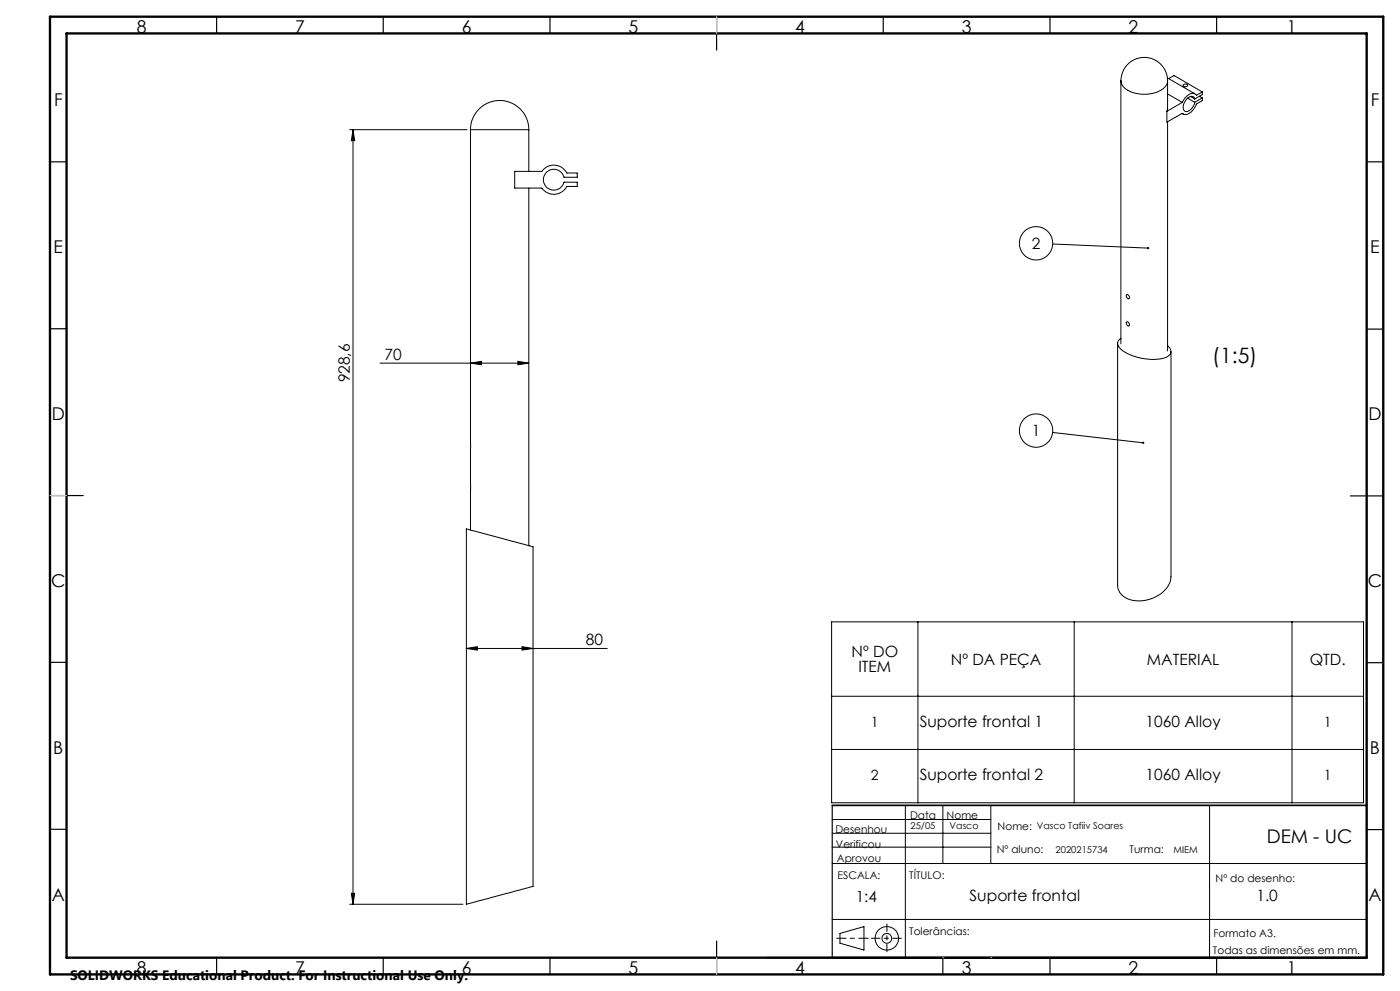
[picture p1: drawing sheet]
<svg xmlns="http://www.w3.org/2000/svg" width="420mm" height="297mm" viewBox="0 0 420 297" stroke-linecap="round" stroke-linejoin="round" font-family="sans-serif">
<g fill="none" stroke="#000" stroke-width=".3">
<path d="M104.9 38.9h35.3M105.9 38.9l.5 3.3h-1zM105.9 38.9v232.1M141.1 38.9a8.7 8.7 0 0 1 8.8-8.8 8.7 8.7 0 0 1 8.7 8.8M141.1 38.9v120M141.1 38.9h17.5M158.6 38.9v12.5M336.3 24.2a7 7 0 0 1 7-7 7 7 0 0 1 7 7M336.3 24.2a4.8 4.8 0 0 0 4.4 3.8 9.6 9.6 0 0 0 8.9-2.1l.5-.8 .2-.9M336.3 24.2v78.8M350.1 33.4v3.2l4.6-2.6M350.2 23.4l8.3 4.7"/>
<path d="M350.3 24.2v8.3l-.2 .9M350.3 36.5v68.7M350.3 28.1l4.4 2.6M350.6 23.6l1.6-1 8.5 4.9M354.6 34l.4 .2M354.7 30.7l-4.6 2.7M355 25.4a.61 .61 0 0 1 .8-.3 .61 .61 0 0 1 .3 .8 .65 .65 0 0 1-.7 .1 .65 .65 0 0 1-.4-.6zM356.3 29.4l2.1 1.3M357.2 28.9l1.2 .8M358.4 29.7a1.15 1.15 0 0 0-.9-.9 1.15 1.15 0 0 0-1.2 .5 2.99 2.99 0 0 0-.9 3.9 2.07 2.07 0 0 0 2.6-1.4l.4-1.1M359.8 28.9l.9 .4M360.7 29.3v.9l-1.8 1a3.8 3.8 0 0 1-3.7 3.1l-.5-.3"/>
<path d="M360.7 27.5l-1.8 1.1a1.91 1.91 0 0 0-3.1 .4l-1.1 1.7M360.7 27.5v.9l-2.3 1.3M360.7 29.3l-2.3 1.4M154.4 51.4h8.2a4.4 4.4 0 0 1 7.4 .5h3.2v1.2h-4a3.1 3.1 0 0 0-4.8-1.8 3.1 3.1 0 0 0 0 5.1 3.1 3.1 0 0 0 4.8-1.8h4v1.3h-3.2a4.4 4.4 0 0 1-7.4 .5h-8.2zM158.6 56.4v107.1M315.8 73.1l28.7 1.3M337.9 96.5l.4-.1 .5 .5a.42 .42 0 0 1 0 .7 .42 .42 0 0 1-.6-.1l-.3-.6zM338 88.3h.3l.4 .4a.5 .5 0 0 1-.1 .8l-.6-.5zM114 108.8h44.6M141.1 108.8l3.4-.5v1zM155.4 108.3l3.2 .5-3.2 .5zM335.3 102.9v72.5a5.2 5.2 0 0 0 5.4 4.7 10.2 10.2 0 0 0 10.4-5.9l.2-1.3v-67.5"/>
<path d="M336.3 101.4a1.85 1.85 0 0 0-1 1.7 1.85 1.85 0 0 0 1 1.6 15.8 15.8 0 0 0 13.6 2.4 1.89 1.89 0 0 0 1.4-1.6 1.89 1.89 0 0 0-1-1.9M315.8 129.6l27.2 3.1M139.9 158.5l20 5.4v101.7l-20 5.4zM139.9 194.3l3.3-.5v1zM139.9 194.3h42.3M156.6 193.8l3.3 .5-3.3 .5zM249.5 186.4h159.5v54.2h-159.5zM275.4 186.4v54.2M322.3 186.4v54.2M387.6 186.4v54.2M249.5 208.7h159.5M249.5 224.6h159.5"/>
<path d="M249.7 258.8h160.3M249.7 249.7h47.6M249.7 245.6h47.6M249.7 253.9h47.6M271.6 241.4v45.6M282.9 241.4v17.4M297.3 241.4v17.4M362.9 241.4v45.6M104.9 271h34M105.4 267.7h1l-.5 3.3zM249.7 275.6h160.3M252 279.7l7.2-2v7l-7.2-2z"/>
<circle cx="310.8" cy="72.9" r="5"/>
<circle cx="310.8" cy="129.1" r="5"/>
<circle cx="266" cy="281.2" r="1.46"/>
<circle cx="266.1" cy="281.2" r="3.5"/>
</g>
<path d="M261.4 281.2h9" fill="none" stroke="#000" stroke-width=".3" stroke-dasharray="15.2 1.3 1.3 1.3" stroke-dashoffset="12.7"/>
<path d="M266.1 276.9v8.3" fill="none" stroke="#000" stroke-width=".3" stroke-dasharray="15.2 1.3 1.3 1.3" stroke-dashoffset="13"/>
<path d="M260.4 281.2h-9.4" fill="none" stroke="#000" stroke-width=".3" stroke-dasharray="15.2 1.3 1.3 1.3" stroke-dashoffset="12.4"/>
<g fill="none" stroke="#000" stroke-width=".35">
<path d="M65 5v5M115 5v5M165 5v5M215 5v10M265 5v5M315 5v5M365 5v5M15 48.5h5M410 48.5h5M15 98.5h5M410 98.6h5M15 148.5h10"/>
<path d="M405.1 148.6h9.9M15 198.5h5M410 198.6h5M15 248.5h5M249.7 241.4v45.6M410 248.6h5M410 241.4v45.6M65 287v5M115 287v5M165 287v5M215 282v10M282.9 287v5"/>
<path d="M315 287v5M365 287v5"/>
</g>
<path d="M249.7 241.4h160.3M230 287h180" fill="none" stroke="#000" stroke-width=".5"/>
<path d="M15 5h400v287h-400zM20 10h390v277h-390z" fill="none" stroke="#000" stroke-width=".7"/>
<path d="M282.9 287h.1M297.3 287h.1" fill="none" stroke="#c0c0c0" stroke-width=".3"/>
<path d="M215 5v5M15 148.5h5M215 287v5" fill="none" stroke="#c0c0c0" stroke-width=".35"/>
<g fill="#000">
<path d="M344.2 74.2v.4l.5-.1 .1-.1h-.3h.3l-.2-.3zM342.7 132.5l.1 .5 .5-.1-.3-.2h.3l-.1-.3z"/>
<path d="M139.9 194.3l3.3-.5v1zM156.6 193.8l3.3 .5-3.3 .5zM141.1 108.8l3.4-.5v1zM155.4 108.3l3.2 .5-3.2 .5z"/>
<path d="M105.4 267.7h1l-.5 3.3zM105.9 38.9l.5 3.3h-1z"/>
</g>
<text font-size="6.3" x="363.7" y="108.9">(1:5)</text>
<text font-size="5.6" x="380" y="252.6">DEM - UC</text>
<g font-size="5.3">
<text x="41" y="9.9">8</text>
<text x="88.5" y="9.9">7</text>
<text x="138.5" y="9.9">6</text>
<text x="188.5" y="9.9">5</text>
<text x="238.5" y="9.9">4</text>
<text x="288.5" y="9.9">3</text>
<text x="338.5" y="9.9">2</text>
<text x="386" y="9.9">1</text>
<text x="16.2" y="31.7">F</text>
<text x="411.2" y="31.7">F</text>
<text x="16.1" y="75.9">E</text>
<text x="411.1" y="75.9">E</text>
<text x="15.5" y="125.9">D</text>
<text x="410.5" y="125.9">D</text>
<text x="15.4" y="175.9">C</text>
<text x="410.4" y="175.9">C</text>
<text x="16" y="225.9">B</text>
<text x="411" y="225.9">B</text>
<text x="15.5" y="270.2">A</text>
<text x="410.5" y="270.2">A</text>
<text x="41" y="291.9">8</text>
<text x="88.5" y="291.9">7</text>
<text x="138.5" y="291.9">6</text>
<text x="188.5" y="291.9">5</text>
<text x="238.5" y="291.9">4</text>
<text x="288.5" y="291.9">3</text>
<text x="338.5" y="291.9">2</text>
<text x="386" y="291.9">1</text>
</g>
<g font-size="4.7">
<text x="309.5" y="74.6">2</text>
<text x="115.3" y="107.8">70</text>
<text x="104.9" y="114.6" transform="rotate(-90 104.9 114.6)">928,6</text>
<text x="309.5" y="130.7">1</text>
<text x="175.7" y="193.3">80</text>
<text x="255.5" y="196.9">Nº DO</text>
<text x="257.5" y="201.4">ITEM</text>
<text x="285.3" y="199.2">Nº DA PEÇA</text>
<text x="344.1" y="199.2">MATERIAL</text>
<text x="392.9" y="199.2">QTD.</text>
<text x="275.9" y="217.9">Suporte frontal 1</text>
<text x="343.7" y="217.9">1060 Alloy</text>
<text x="275.9" y="233.8">Suporte frontal 2</text>
<text x="343.7" y="233.8">1060 Alloy</text>
<text x="290.9" y="269.9">Suporte frontal</text>
<text x="376.9" y="269.9">1.0</text>
</g>
<text font-size="4.6" x="256.7" y="270.2">1:4</text>
<g font-size="4.2">
<text x="261.3" y="217.8">1</text>
<text x="397.2" y="217.8">1</text>
<text x="261.3" y="233.7">2</text>
<text x="397.2" y="233.7">1</text>
</g>
<text font-size="4.1" x="21" y="293.7">SOLIDWORKS Educational Product. For Instructional Use Only.</text>
<g font-size="3.2">
<text x="273" y="245.6">Data</text>
<text x="284" y="245.6">Nome</text>
<text x="250.6" y="249.7">Desenhou</text>
<text x="299.3" y="248.8">Nome:</text>
<text x="250.8" y="254.1">Verificou</text>
<text x="299" y="255.8">Nº aluno:</text>
<text x="338.9" y="255.8">Turma:</text>
<text x="251.1" y="258.3">Aprovou</text>
<text x="251.3" y="263.4">ESCALA:</text>
<text x="272.8" y="263.4">TÍTULO:</text>
<text x="364.7" y="264.4">Nº do desenho:</text>
<text x="272.8" y="280.2">Tolerâncias:</text>
<text x="364" y="280.7">Formato A3.</text>
<text x="363.9" y="285.8">Todas as dimensões em mm.</text>
</g>
<g font-size="2.8">
<text x="273.2" y="248.3">25/05</text>
<text x="284.9" y="248.3">Vasco</text>
<text x="311" y="248.3">Vasco Tafiiv Soares</text>
<text x="316.7" y="255.6">2020215734</text>
<text x="352" y="255.6">MIEM</text>
</g>
</svg>
